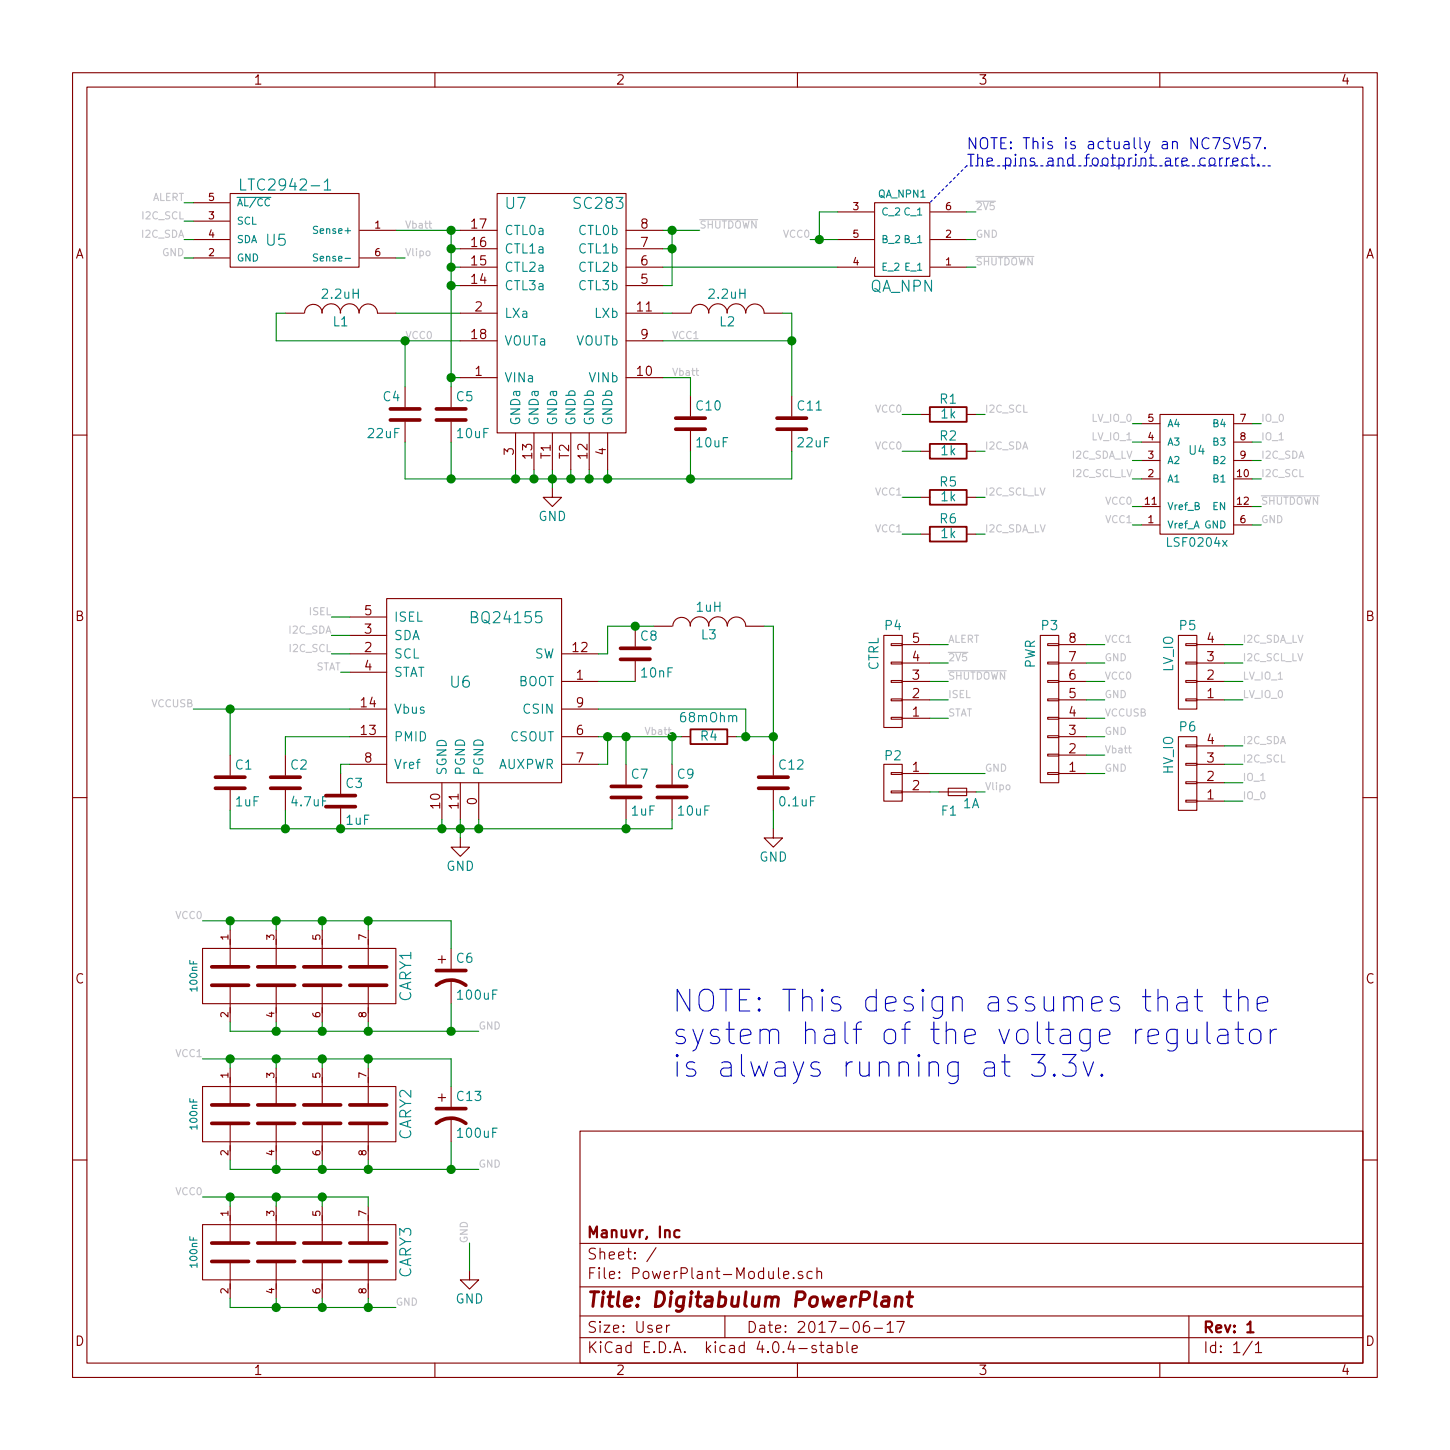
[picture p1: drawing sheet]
EESchema Schematic File Version 2
LIBS:power
LIBS:device
LIBS:transistors
LIBS:conn
LIBS:linear
LIBS:regul
LIBS:74xx
LIBS:cmos4000
LIBS:adc-dac
LIBS:memory
LIBS:xilinx
LIBS:microcontrollers
LIBS:dsp
LIBS:microchip
LIBS:analog_switches
LIBS:motorola
LIBS:texas
LIBS:intel
LIBS:audio
LIBS:interface
LIBS:digital-audio
LIBS:philips
LIBS:display
LIBS:cypress
LIBS:siliconi
LIBS:opto
LIBS:atmel
LIBS:contrib
LIBS:valves
LIBS:IansParts
LIBS:PowerPlant-Module-cache
EELAYER 25 0
EELAYER END
$Descr User 7874 7874
encoding utf-8
Sheet 1 1
Title "Digitabulum PowerPlant"
Date "2017-06-17"
Rev "1"
Comp "Manuvr, Inc"
Comment1 ""
Comment2 ""
Comment3 ""
Comment4 ""
$EndDescr
$Comp
L CONN_01X02 P2
U 1 1
P 4850 4250
F 0 "P2" H 4850 4400 50  0000 C CNN
F 1 "CONN_01X02" V 4950 4250 50  0001 C CNN
F 2 "Pin_Headers:Pin_Header_Straight_1x02_Pitch2.54mm" H 4850 3950 50  0001 C CNN
F 3 "" H 4850 4250 50  0000 C CNN
	1    4850 4250
	-1   0    0    -1  
$EndComp
Text Label 5350 4200 0    39   ~ 0
GND
$Comp
L F_Small F1
U 1 1
P 5200 4300
F 0 "F1" H 5200 4200 50  0000 L CNN
F 1 "1A" H 5080 4240 50  0000 L CNN
F 2 "Resistors_SMD:R_0603_HandSoldering" H 5100 4150 50  0001 C CNN
F 3 "" H 5200 4300 50  0000 C CNN
	1    5200 4300
	-1   0    0    -1  
$EndComp
$Comp
L INDUCTOR L2
U 1 1
P 3950 1700
F 0 "L2" V 3900 1700 50  0000 C CNN
F 1 "2.2uH" V 4050 1700 50  0000 C CNN
F 2 "iansModules:L-SMD" H 3950 1700 50  0001 C CNN
F 3 "" H 3950 1700 50  0000 C CNN
	1    3950 1700
	0    -1   -1   0   
$EndComp
$Comp
L INDUCTOR L1
U 1 1
P 1850 1700
F 0 "L1" V 1800 1700 50  0000 C CNN
F 1 "2.2uH" V 1950 1700 50  0000 C CNN
F 2 "iansModules:L-SMD" H 1850 1700 50  0001 C CNN
F 3 "" H 1850 1700 50  0000 C CNN
	1    1850 1700
	0    -1   -1   0   
$EndComp
$Comp
L C C4
U 1 1
P 2200 2250
F 0 "C4" H 2225 2350 50  0000 L CNN
F 1 "22uF" H 2225 2150 50  0000 L CNN
F 2 "Capacitors_SMD:C_0805" H 2238 2100 50  0001 C CNN
F 3 "" H 2200 2250 50  0000 C CNN
	1    2200 2250
	-1   0    0    -1  
$EndComp
$Comp
L C C11
U 1 1
P 4300 2300
F 0 "C11" H 4325 2400 50  0000 L CNN
F 1 "22uF" H 4325 2200 50  0000 L CNN
F 2 "Capacitors_SMD:C_0805" H 4338 2150 50  0001 C CNN
F 3 "" H 4300 2300 50  0000 C CNN
	1    4300 2300
	1    0    0    -1  
$EndComp
$Comp
L C C5
U 1 1
P 2450 2250
F 0 "C5" H 2475 2350 50  0000 L CNN
F 1 "10uF" H 2475 2150 50  0000 L CNN
F 2 "Capacitors_SMD:C_0805" H 2488 2100 50  0001 C CNN
F 3 "" H 2450 2250 50  0000 C CNN
	1    2450 2250
	1    0    0    -1  
$EndComp
$Comp
L C C10
U 1 1
P 3750 2300
F 0 "C10" H 3775 2400 50  0000 L CNN
F 1 "10uF" H 3775 2200 50  0000 L CNN
F 2 "Capacitors_SMD:C_0805" H 3788 2150 50  0001 C CNN
F 3 "" H 3750 2300 50  0000 C CNN
	1    3750 2300
	1    0    0    -1  
$EndComp
$Comp
L GND #PWR01
U 1 1
P 3000 2650
F 0 "#PWR01" H 3000 2400 50  0001 C CNN
F 1 "GND" H 3000 2500 50  0000 C CNN
F 2 "" H 3000 2650 50  0000 C CNN
F 3 "" H 3000 2650 50  0000 C CNN
	1    3000 2650
	1    0    0    -1  
$EndComp
Text Label 2350 1850 2    39   ~ 0
VCC0
Text Label 3650 1850 0    39   ~ 0
VCC1
$Comp
L GND #PWR02
U 1 1
P 2500 4550
F 0 "#PWR02" H 2500 4300 50  0001 C CNN
F 1 "GND" H 2500 4400 50  0000 C CNN
F 2 "" H 2500 4550 50  0000 C CNN
F 3 "" H 2500 4550 50  0000 C CNN
	1    2500 4550
	1    0    0    -1  
$EndComp
Text Label 1800 3450 2    39   ~ 0
I2C_SDA
Text Label 1800 3550 2    39   ~ 0
I2C_SCL
$Comp
L C C2
U 1 1
P 1550 4250
F 0 "C2" H 1575 4350 50  0000 L CNN
F 1 "4.7uF" H 1575 4150 50  0000 L CNN
F 2 "Capacitors_SMD:C_0805" H 1588 4100 50  0001 C CNN
F 3 "" H 1550 4250 50  0000 C CNN
	1    1550 4250
	1    0    0    -1  
$EndComp
$Comp
L C C9
U 1 1
P 3650 4300
F 0 "C9" H 3675 4400 50  0000 L CNN
F 1 "10uF" H 3675 4200 50  0000 L CNN
F 2 "Capacitors_SMD:C_0402_NoSilk" H 3688 4150 50  0001 C CNN
F 3 "" H 3650 4300 50  0000 C CNN
	1    3650 4300
	1    0    0    -1  
$EndComp
$Comp
L C C3
U 1 1
P 1850 4350
F 0 "C3" H 1875 4450 50  0000 L CNN
F 1 "1uF" H 1875 4250 50  0000 L CNN
F 2 "Capacitors_SMD:C_0402_NoSilk" H 1888 4200 50  0001 C CNN
F 3 "" H 1850 4350 50  0000 C CNN
	1    1850 4350
	1    0    0    -1  
$EndComp
$Comp
L C C7
U 1 1
P 3400 4300
F 0 "C7" H 3425 4400 50  0000 L CNN
F 1 "1uF" H 3425 4200 50  0000 L CNN
F 2 "Capacitors_SMD:C_0402_NoSilk" H 3438 4150 50  0001 C CNN
F 3 "" H 3400 4300 50  0000 C CNN
	1    3400 4300
	1    0    0    -1  
$EndComp
$Comp
L R R4
U 1 1
P 3850 4000
F 0 "R4" V 3850 4000 50  0000 C CNN
F 1 "68mOhm" V 3950 4000 50  0000 C CNN
F 2 "Resistors_SMD:R_2512" V 3780 4000 50  0001 C CNN
F 3 "" H 3850 4000 50  0000 C CNN
	1    3850 4000
	0    -1   -1   0   
$EndComp
$Comp
L INDUCTOR L3
U 1 1
P 3850 3400
F 0 "L3" V 3800 3400 50  0000 C CNN
F 1 "1uH" V 3950 3400 50  0000 C CNN
F 2 "Inductors_NEOSID:Neosid_Inductor_SM-NE29_SMD1008" H 3850 3400 50  0001 C CNN
F 3 "" H 3850 3400 50  0000 C CNN
F 4 "LQM2HPN1R0MJ0L" V 3850 3400 60  0001 C CNN "Manu_Number"
F 5 "Murata Electronics North America" V 3850 3400 60  0001 C CNN "Manu_Name"
F 6 "490-6699-1-ND" V 3850 3400 60  0001 C CNN "Digikey_Number"
	1    3850 3400
	0    -1   -1   0   
$EndComp
$Comp
L C C8
U 1 1
P 3450 3550
F 0 "C8" H 3475 3650 50  0000 L CNN
F 1 "10nF" H 3475 3450 50  0000 L CNN
F 2 "Capacitors_SMD:C_0402_NoSilk" H 3488 3400 50  0001 C CNN
F 3 "" H 3450 3550 50  0000 C CNN
	1    3450 3550
	1    0    0    -1  
$EndComp
$Comp
L C C12
U 1 1
P 4200 4250
F 0 "C12" H 4225 4350 50  0000 L CNN
F 1 "0.1uF" H 4225 4150 50  0000 L CNN
F 2 "Capacitors_SMD:C_0402_NoSilk" H 4238 4100 50  0001 C CNN
F 3 "" H 4200 4250 50  0000 C CNN
	1    4200 4250
	1    0    0    -1  
$EndComp
$Comp
L C C1
U 1 1
P 1250 4250
F 0 "C1" H 1275 4350 50  0000 L CNN
F 1 "1uF" H 1275 4150 50  0000 L CNN
F 2 "Capacitors_SMD:C_0402_NoSilk" H 1288 4100 50  0001 C CNN
F 3 "" H 1250 4250 50  0000 C CNN
	1    1250 4250
	1    0    0    -1  
$EndComp
Text Label 1050 3850 2    39   ~ 0
VCCUSB
$Comp
L BQ24155 U6
U 1 1
P 2600 3700
F 0 "U6" H 2500 3700 60  0000 C CNN
F 1 "BQ24155" H 2750 4050 60  0000 C CNN
F 2 "r2Parts:BQ24155" H 2500 3950 60  0001 C CNN
F 3 "" H 2500 3950 60  0001 C CNN
	1    2600 3700
	1    0    0    -1  
$EndComp
Text Label 1000 1400 2    39   ~ 0
GND
Text Label 1000 1300 2    39   ~ 0
I2C_SDA
Text Label 1000 1200 2    39   ~ 0
I2C_SCL
$Comp
L LTC2942 U5
U 1 1
P 1750 1250
F 0 "U5" H 1500 1200 60  0000 C CNN
F 1 "LTC2942-1" H 1550 1500 60  0000 C CNN
F 2 "r2Parts:DFN-6-1EP_2x3mm_Pitch0.5mm" H 1750 1050 60  0001 C CNN
F 3 "" H 1750 1050 60  0000 C CNN
	1    1750 1250
	1    0    0    -1  
$EndComp
Text Label 5350 4300 0    39   ~ 0
Vlipo
Text Label 2200 1400 0    39   ~ 0
Vlipo
Text Label 2200 1250 0    39   ~ 0
Vbatt
Text Label 1000 1100 2    39   ~ 0
ALERT
Text Label 1800 3350 2    39   ~ 0
ISEL
Text Label 5150 3800 0    39   ~ 0
ISEL
Text Label 5300 1150 0    39   ~ 0
~2V5
Text Label 5300 1450 0    39   ~ 0
~SHUTDOWN
Text Label 6150 2600 2    39   ~ 0
I2C_SCL_LV
Text Label 6150 2500 2    39   ~ 0
I2C_SDA_LV
Text Label 6850 2500 0    39   ~ 0
I2C_SDA
Text Label 5350 2900 0    39   ~ 0
I2C_SDA_LV
Text Label 5350 2700 0    39   ~ 0
I2C_SCL_LV
$Comp
L LSF0204x U4
U 1 1
P 6500 2450
F 0 "U4" H 6500 2450 47  0000 C CNN
F 1 "LSF0204x" H 6500 2950 47  0000 C CNN
F 2 "r2Parts:R-PUQFN-N12" H 6500 2450 47  0001 C CNN
F 3 "" H 6500 2450 47  0001 C CNN
	1    6500 2450
	1    0    0    1   
$EndComp
Text Label 6150 2750 2    39   ~ 0
VCC0
Text Label 6150 2850 2    39   ~ 0
VCC1
Text Label 1100 5000 2    39   ~ 0
VCC0
Text Label 6850 2600 0    39   ~ 0
I2C_SCL
Text Label 6000 3900 0    39   ~ 0
VCCUSB
$Comp
L GND #PWR03
U 1 1
P 4200 4500
F 0 "#PWR03" H 4200 4250 50  0001 C CNN
F 1 "GND" H 4200 4350 50  0000 C CNN
F 2 "" H 4200 4500 50  0000 C CNN
F 3 "" H 4200 4500 50  0000 C CNN
	1    4200 4500
	1    0    0    -1  
$EndComp
Text Label 3800 1250 0    39   ~ 0
~SHUTDOWN
Text Label 2600 5600 0    39   ~ 0
GND
$Comp
L CAPARRAY_4 CARY2
U 1 1
P 1600 6050
F 0 "CARY2" H 1600 5450 60  0000 C CNN
F 1 "100nF" H 1600 6600 39  0000 C CNN
F 2 "r2Parts:CapArray_CKCL44" H 1600 6050 60  0001 C CNN
F 3 "" H 1600 6050 60  0000 C CNN
F 4 "CKCL44X5R0J104M085AA" H 1600 6050 60  0001 C CNN "Manu_Number"
F 5 "TDK Corporation" H 1600 6050 60  0001 C CNN "Manu_Name"
F 6 "445-1838-1-ND" H 1600 6050 60  0001 C CNN "Digikey_Number"
	1    1600 6050
	0    -1   1    0   
$EndComp
Text Label 2600 6350 0    39   ~ 0
GND
Text Label 1100 5750 2    39   ~ 0
VCC1
Text Label 3650 2050 0    39   ~ 0
Vbatt
Text Label 2550 6750 1    39   ~ 0
GND
$Comp
L GND #PWR04
U 1 1
P 2550 6900
F 0 "#PWR04" H 2550 6650 50  0001 C CNN
F 1 "GND" H 2550 6750 50  0000 C CNN
F 2 "" H 2550 6900 50  0000 C CNN
F 3 "" H 2550 6900 50  0000 C CNN
	1    2550 6900
	1    0    0    -1  
$EndComp
Wire Wire Line
	5350 4200 5050 4200
Wire Wire Line
	5350 4300 5300 4300
Wire Wire Line
	3600 1700 3650 1700
Wire Wire Line
	2150 1700 2500 1700
Wire Wire Line
	3600 1850 4300 1850
Wire Wire Line
	3000 2550 3000 2650
Wire Wire Line
	2200 2600 4300 2600
Wire Wire Line
	2800 2550 2800 2600
Connection ~ 2800 2600
Wire Wire Line
	2900 2550 2900 2600
Connection ~ 2900 2600
Wire Wire Line
	3100 2600 3100 2550
Wire Wire Line
	3300 2550 3300 2600
Connection ~ 3300 2600
Wire Wire Line
	3200 2550 3200 2600
Connection ~ 3200 2600
Connection ~ 3000 2600
Connection ~ 3100 2600
Wire Wire Line
	2450 1250 2450 2100
Wire Wire Line
	3600 2050 3750 2050
Wire Wire Line
	2450 2400 2450 2600
Connection ~ 2450 2600
Wire Wire Line
	3000 2600 3000 2600
Wire Wire Line
	3650 1550 3600 1550
Wire Wire Line
	3600 1250 3800 1250
Connection ~ 3650 1350
Connection ~ 3650 1250
Connection ~ 2450 2050
Wire Wire Line
	2450 1550 2500 1550
Wire Wire Line
	2150 1250 2500 1250
Wire Wire Line
	2500 1350 2450 1350
Connection ~ 2450 1350
Wire Wire Line
	2500 1450 2450 1450
Connection ~ 2450 1450
Connection ~ 2450 1250
Wire Wire Line
	1500 1700 1500 1850
Wire Wire Line
	2400 4500 2400 4450
Wire Wire Line
	2500 4450 2500 4550
Connection ~ 2500 4500
Wire Wire Line
	2600 4500 2600 4450
Wire Wire Line
	1800 3450 1900 3450
Wire Wire Line
	1900 3550 1800 3550
Wire Wire Line
	1900 4150 1850 4150
Wire Wire Line
	1850 4150 1850 4200
Connection ~ 2400 4500
Connection ~ 2600 4500
Wire Wire Line
	3300 4150 3250 4150
Wire Wire Line
	3250 4000 3700 4000
Wire Wire Line
	3250 3550 3300 3550
Wire Wire Line
	3300 3550 3300 3400
Wire Wire Line
	3450 3700 3250 3700
Wire Wire Line
	3250 3850 4050 3850
Connection ~ 3300 4000
Wire Wire Line
	3300 3400 3550 3400
Connection ~ 3450 3400
Wire Wire Line
	4000 4000 4200 4000
Connection ~ 4050 4000
Connection ~ 3650 4000
Wire Wire Line
	1550 4500 1550 4400
Connection ~ 1850 4500
Wire Wire Line
	1550 4100 1550 4000
Wire Wire Line
	1550 4000 1900 4000
Wire Wire Line
	1250 4400 1250 4500
Connection ~ 1550 4500
Wire Wire Line
	1050 3850 1900 3850
Connection ~ 1250 3850
Wire Wire Line
	1900 3350 1800 3350
Wire Wire Line
	5050 4300 5100 4300
Wire Wire Line
	1000 1400 1050 1400
Wire Wire Line
	1000 1200 1050 1200
Wire Wire Line
	1050 1300 1000 1300
Wire Wire Line
	4150 3400 4200 3400
Wire Wire Line
	4200 3400 4200 4100
Wire Wire Line
	2150 1400 2200 1400
Wire Wire Line
	1050 1100 1000 1100
Wire Wire Line
	1850 3650 1900 3650
Wire Wire Line
	6150 2600 6200 2600
Wire Wire Line
	6200 2500 6150 2500
Wire Wire Line
	6150 2850 6200 2850
Wire Wire Line
	6200 2750 6150 2750
Wire Wire Line
	6150 2400 6200 2400
Wire Wire Line
	6150 2300 6200 2300
Connection ~ 4200 4000
Wire Wire Line
	4050 3850 4050 4000
Wire Wire Line
	4200 4500 4200 4400
Wire Wire Line
	1250 4500 3650 4500
Wire Wire Line
	3600 1350 3650 1350
Wire Wire Line
	3600 1450 4550 1450
Wire Wire Line
	3650 1250 3650 1550
Wire Wire Line
	1250 5600 2600 5600
Wire Wire Line
	1250 5600 1250 5550
Wire Wire Line
	1500 5550 1500 5600
Connection ~ 1500 5600
Wire Wire Line
	1750 5550 1750 5600
Connection ~ 1750 5600
Wire Wire Line
	2000 5550 2000 5600
Connection ~ 2000 5600
Wire Wire Line
	1250 5050 1250 5000
Wire Wire Line
	2000 5000 2000 5050
Wire Wire Line
	1750 5000 1750 5050
Wire Wire Line
	1500 5000 1500 5050
Wire Wire Line
	1250 6350 2600 6350
Wire Wire Line
	1250 6350 1250 6300
Wire Wire Line
	1500 6300 1500 6350
Connection ~ 1500 6350
Wire Wire Line
	1750 6300 1750 6350
Connection ~ 1750 6350
Wire Wire Line
	2000 6300 2000 6350
Connection ~ 2000 6350
Wire Wire Line
	1250 5800 1250 5750
Wire Wire Line
	2000 5750 2000 5800
Wire Wire Line
	1750 5750 1750 5800
Wire Wire Line
	1500 5750 1500 5800
Connection ~ 1500 5750
Wire Wire Line
	1100 5750 2450 5750
Connection ~ 1250 5750
Connection ~ 1250 5000
Wire Wire Line
	1100 5000 2450 5000
Wire Wire Line
	3650 4150 3650 4000
Wire Wire Line
	3300 4150 3300 4000
Wire Wire Line
	3400 4150 3400 4000
Connection ~ 3400 4000
Wire Wire Line
	3650 4500 3650 4450
Wire Wire Line
	3400 4450 3400 4500
Connection ~ 3400 4500
Wire Wire Line
	1550 1700 1500 1700
Connection ~ 2450 1550
Wire Wire Line
	2450 2050 2500 2050
Wire Wire Line
	4250 1700 4300 1700
Wire Wire Line
	4300 2600 4300 2450
Wire Wire Line
	4300 1700 4300 2150
Connection ~ 4300 1850
Wire Wire Line
	3750 2050 3750 2150
Wire Wire Line
	3750 2450 3750 2600
Connection ~ 3750 2600
Wire Wire Line
	2200 2400 2200 2600
Wire Wire Line
	2200 1850 2200 2100
Connection ~ 2200 1850
Wire Wire Line
	1500 1850 2500 1850
Wire Wire Line
	2550 6750 2550 6900
Wire Wire Line
	5050 3600 5150 3600
Wire Wire Line
	5050 3700 5150 3700
Wire Wire Line
	5050 3800 5150 3800
Wire Wire Line
	5050 3900 5150 3900
Text Label 6000 3500 0    39   ~ 0
VCC1
Text Label 6850 2850 0    39   ~ 0
GND
Text Label 6850 2750 0    39   ~ 0
~SHUTDOWN
$Comp
L QA_NPN QA_NPN1
U 1 1
P 4900 1300
F 0 "QA_NPN1" H 4900 1550 39  0000 C CNN
F 1 "QA_NPN" H 4900 1050 60  0000 C CNN
F 2 "TO_SOT_Packages_SMD:SOT-363_SC-70-6_Handsoldering" H 3900 750 60  0001 C CNN
F 3 "" H 4950 1300 60  0000 C CNN
F 4 "NC7SV57P6X" H 4900 1300 60  0001 C CNN "Manu_Number"
F 5 "Fairchild Semiconductor" H 4900 1300 60  0001 C CNN "Manu_Name"
F 6 "NC7SV57P6XCT-ND" H 4900 1300 60  0001 C CNN "Digikey_Number"
	1    4900 1300
	-1   0    0    -1  
$EndComp
Text Notes 5250 900  0    60   ~ 0
NOTE: This is actually an NC7SV57.\nThe pins and footprint are correct.
Text Label 4400 1300 2    39   ~ 0
VCC0
Wire Wire Line
	4400 1300 4550 1300
Wire Wire Line
	5250 1450 5300 1450
Connection ~ 4450 1300
Wire Wire Line
	4450 1150 4550 1150
Wire Wire Line
	5250 1150 5300 1150
Text Label 5300 1300 0    39   ~ 0
GND
Wire Wire Line
	5300 1300 5250 1300
$Comp
L SC283 U7
U 1 1
P 3050 1700
F 0 "U7" H 2800 2300 60  0000 C CNN
F 1 "SC283" H 3250 2300 60  0000 C CNN
F 2 "r2Parts:MLPQ-W18 (2mmx3mm)" H 3050 2400 60  0001 C CNN
F 3 "" H 3050 2400 60  0001 C CNN
	1    3050 1700
	1    0    0    -1  
$EndComp
Text Label 5350 2450 0    39   ~ 0
I2C_SDA
Text Label 5350 2250 0    39   ~ 0
I2C_SCL
Wire Wire Line
	5050 3500 5150 3500
$Comp
L CAPARRAY_4 CARY1
U 1 1
P 1600 5300
F 0 "CARY1" H 1600 4700 60  0000 C CNN
F 1 "100nF" H 1600 5850 39  0000 C CNN
F 2 "r2Parts:CapArray_CKCL44" H 1600 5300 60  0001 C CNN
F 3 "" H 1600 5300 60  0000 C CNN
F 4 "CKCL44X5R0J104M085AA" H 1600 5300 60  0001 C CNN "Manu_Number"
F 5 "TDK Corporation" H 1600 5300 60  0001 C CNN "Manu_Name"
F 6 "445-1838-1-ND" H 1600 5300 60  0001 C CNN "Digikey_Number"
	1    1600 5300
	0    -1   1    0   
$EndComp
$Comp
L CAPARRAY_4 CARY3
U 1 1
P 1600 6800
F 0 "CARY3" H 1600 6200 60  0000 C CNN
F 1 "100nF" H 1600 7350 39  0000 C CNN
F 2 "r2Parts:CapArray_CKCL44" H 1600 6800 60  0001 C CNN
F 3 "" H 1600 6800 60  0000 C CNN
F 4 "CKCL44X5R0J104M085AA" H 1600 6800 60  0001 C CNN "Manu_Number"
F 5 "TDK Corporation" H 1600 6800 60  0001 C CNN "Manu_Name"
F 6 "445-1838-1-ND" H 1600 6800 60  0001 C CNN "Digikey_Number"
	1    1600 6800
	0    -1   1    0   
$EndComp
Wire Wire Line
	5350 2700 5300 2700
Wire Wire Line
	5350 2900 5300 2900
Wire Wire Line
	6800 2500 6850 2500
Wire Wire Line
	6850 2400 6800 2400
Wire Wire Line
	4450 1300 4450 1150
$Comp
L R R5
U 1 1
P 5150 2700
F 0 "R5" V 5230 2700 50  0000 C CNN
F 1 "1k" V 5150 2700 50  0000 C CNN
F 2 "Resistors_SMD:R_0402_NoSilk" V 5080 2700 50  0001 C CNN
F 3 "" H 5150 2700 50  0000 C CNN
	1    5150 2700
	0    1    -1   0   
$EndComp
$Comp
L R R6
U 1 1
P 5150 2900
F 0 "R6" V 5230 2900 50  0000 C CNN
F 1 "1k" V 5150 2900 50  0000 C CNN
F 2 "Resistors_SMD:R_0402_NoSilk" V 5080 2900 50  0001 C CNN
F 3 "" H 5150 2900 50  0000 C CNN
	1    5150 2900
	0    1    -1   0   
$EndComp
Text Label 4900 2700 2    39   ~ 0
VCC1
Wire Wire Line
	4900 2700 5000 2700
Wire Wire Line
	5000 2900 4900 2900
Text Label 4900 2900 2    39   ~ 0
VCC1
Text Label 5150 3600 0    39   ~ 0
~2V5
Wire Wire Line
	6850 2850 6800 2850
Wire Wire Line
	6850 2750 6800 2750
Text Label 6000 3700 0    39   ~ 0
VCC0
Connection ~ 1750 5750
Connection ~ 1500 5000
Connection ~ 1750 5000
Wire Wire Line
	5350 2250 5300 2250
Wire Wire Line
	5350 2450 5300 2450
$Comp
L R R1
U 1 1
P 5150 2250
F 0 "R1" V 5230 2250 50  0000 C CNN
F 1 "1k" V 5150 2250 50  0000 C CNN
F 2 "Resistors_SMD:R_0402_NoSilk" V 5080 2250 50  0001 C CNN
F 3 "" H 5150 2250 50  0000 C CNN
	1    5150 2250
	0    1    -1   0   
$EndComp
$Comp
L R R2
U 1 1
P 5150 2450
F 0 "R2" V 5230 2450 50  0000 C CNN
F 1 "1k" V 5150 2450 50  0000 C CNN
F 2 "Resistors_SMD:R_0402_NoSilk" V 5080 2450 50  0001 C CNN
F 3 "" H 5150 2450 50  0000 C CNN
	1    5150 2450
	0    1    -1   0   
$EndComp
Wire Wire Line
	4900 2250 5000 2250
Wire Wire Line
	5000 2450 4900 2450
Text Label 4900 2450 2    39   ~ 0
VCC0
Text Label 4900 2250 2    39   ~ 0
VCC0
Text Label 6750 4150 0    39   ~ 0
I2C_SCL
Text Label 6750 4050 0    39   ~ 0
I2C_SDA
Text Label 3500 4000 0    39   ~ 0
Vbatt
Wire Wire Line
	1250 4100 1250 3850
Text Label 1850 3650 2    39   ~ 0
STAT
Text Label 5150 3900 0    39   ~ 0
STAT
Text Label 5150 3500 0    39   ~ 0
ALERT
Text Label 6000 3800 0    39   ~ 0
GND
Text Label 5150 3700 0    39   ~ 0
~SHUTDOWN
Text Label 6000 4100 0    39   ~ 0
Vbatt
$Comp
L CONN_01X08 P3
U 1 1
P 5700 3850
F 0 "P3" H 5700 3400 50  0000 C CNN
F 1 "PWR" V 5800 3550 50  0000 C CNN
F 2 "Pin_Headers:Pin_Header_Straight_1x08_Pitch2.54mm" V 5900 3850 50  0001 C CNN
F 3 "" H 5700 3850 50  0000 C CNN
	1    5700 3850
	-1   0    0    1   
$EndComp
Text Label 6000 4200 0    39   ~ 0
GND
Text Label 6000 3600 0    39   ~ 0
GND
Text Label 6000 4000 0    39   ~ 0
GND
Wire Wire Line
	5900 3500 6000 3500
Wire Wire Line
	5900 3600 6000 3600
Wire Wire Line
	5900 3700 6000 3700
Wire Wire Line
	5900 3800 6000 3800
Wire Wire Line
	5900 3900 6000 3900
Wire Wire Line
	5900 4000 6000 4000
Wire Wire Line
	5900 4100 6000 4100
Wire Wire Line
	5900 4200 6000 4200
Text Label 6750 3500 0    39   ~ 0
I2C_SDA_LV
Text Label 6750 3600 0    39   ~ 0
I2C_SCL_LV
Text Label 6150 2300 2    39   ~ 0
LV_IO_0
Text Label 6850 2300 0    39   ~ 0
IO_0
Text Label 6150 2400 2    39   ~ 0
LV_IO_1
Wire Wire Line
	6800 2300 6850 2300
Wire Wire Line
	6800 2600 6850 2600
Text Label 6850 2400 0    39   ~ 0
IO_1
Text Label 6750 4350 0    39   ~ 0
IO_0
Text Label 6750 4250 0    39   ~ 0
IO_1
Text Label 6750 3800 0    39   ~ 0
LV_IO_0
Text Label 6750 3700 0    39   ~ 0
LV_IO_1
$Comp
L CONN_01X04 P5
U 1 1
P 6450 3650
F 0 "P5" H 6450 3400 50  0000 C CNN
F 1 "LV_IO" V 6550 3550 50  0000 C CNN
F 2 "Pin_Headers:Pin_Header_Straight_1x04_Pitch2.54mm" V 6650 3650 50  0001 C CNN
F 3 "" H 6450 3650 50  0000 C CNN
	1    6450 3650
	-1   0    0    1   
$EndComp
Wire Wire Line
	6650 3500 6750 3500
Wire Wire Line
	6650 3600 6750 3600
Wire Wire Line
	6650 3700 6750 3700
Wire Wire Line
	6650 3800 6750 3800
$Comp
L CONN_01X04 P6
U 1 1
P 6450 4200
F 0 "P6" H 6450 3950 50  0000 C CNN
F 1 "HV_IO" V 6550 4100 50  0000 C CNN
F 2 "Pin_Headers:Pin_Header_Straight_1x04_Pitch2.54mm" V 6650 4200 50  0001 C CNN
F 3 "" H 6450 4200 50  0000 C CNN
	1    6450 4200
	-1   0    0    1   
$EndComp
Wire Wire Line
	6650 4050 6750 4050
Wire Wire Line
	6650 4150 6750 4150
Wire Wire Line
	6650 4250 6750 4250
Wire Wire Line
	6650 4350 6750 4350
$Comp
L CP1 C6
U 1 1
P 2450 5300
F 0 "C6" H 2475 5400 50  0000 L CNN
F 1 "100uF" H 2475 5200 50  0000 L CNN
F 2 "Capacitors_SMD:C_0805_HandSoldering" H 2800 5100 50  0001 C CNN
F 3 "" H 2450 5300 50  0000 C CNN
	1    2450 5300
	1    0    0    -1  
$EndComp
$Comp
L CP1 C13
U 1 1
P 2450 6050
F 0 "C13" H 2475 6150 50  0000 L CNN
F 1 "100uF" H 2475 5950 50  0000 L CNN
F 2 "Capacitors_SMD:C_0805_HandSoldering" H 2800 5850 50  0001 C CNN
F 3 "" H 2450 6050 50  0000 C CNN
	1    2450 6050
	1    0    0    -1  
$EndComp
$Comp
L CONN_01X05 P4
U 1 1
P 4850 3700
F 0 "P4" H 4850 3400 50  0000 C CNN
F 1 "CTRL" V 4950 3550 50  0000 C CNN
F 2 "Pin_Headers:Pin_Header_Straight_1x05_Pitch2.54mm" V 5000 3700 50  0001 C CNN
F 3 "" H 4850 3700 50  0000 C CNN
	1    4850 3700
	-1   0    0    1   
$EndComp
Wire Wire Line
	2450 6200 2450 6350
Connection ~ 2450 6350
Wire Wire Line
	2450 5750 2450 5900
Connection ~ 2000 5750
Wire Wire Line
	2450 5000 2450 5150
Connection ~ 2000 5000
Wire Wire Line
	2450 5450 2450 5600
Connection ~ 2450 5600
Text Label 1100 6500 2    39   ~ 0
VCC0
Wire Wire Line
	1100 6500 2000 6500
Wire Wire Line
	2000 6500 2000 6550
Wire Wire Line
	1750 6550 1750 6500
Connection ~ 1750 6500
Wire Wire Line
	1250 6550 1250 6500
Connection ~ 1250 6500
Wire Wire Line
	1500 6550 1500 6500
Connection ~ 1500 6500
Wire Wire Line
	1250 7050 1250 7100
Wire Wire Line
	1250 7100 2150 7100
Wire Wire Line
	2000 7100 2000 7050
Connection ~ 2000 7100
Wire Wire Line
	1750 7050 1750 7100
Connection ~ 1750 7100
Wire Wire Line
	1500 7050 1500 7100
Connection ~ 1500 7100
Text Label 2150 7100 0    39   ~ 0
GND
Text Notes 3650 5850 0    118  ~ 0
NOTE: This design assumes that the \nsystem half of the voltage regulator\nis always running at 3.3v.
Wire Notes Line
	6900 900  5250 900 
Wire Notes Line
	5250 900  5050 1100
$EndSCHEMATC
